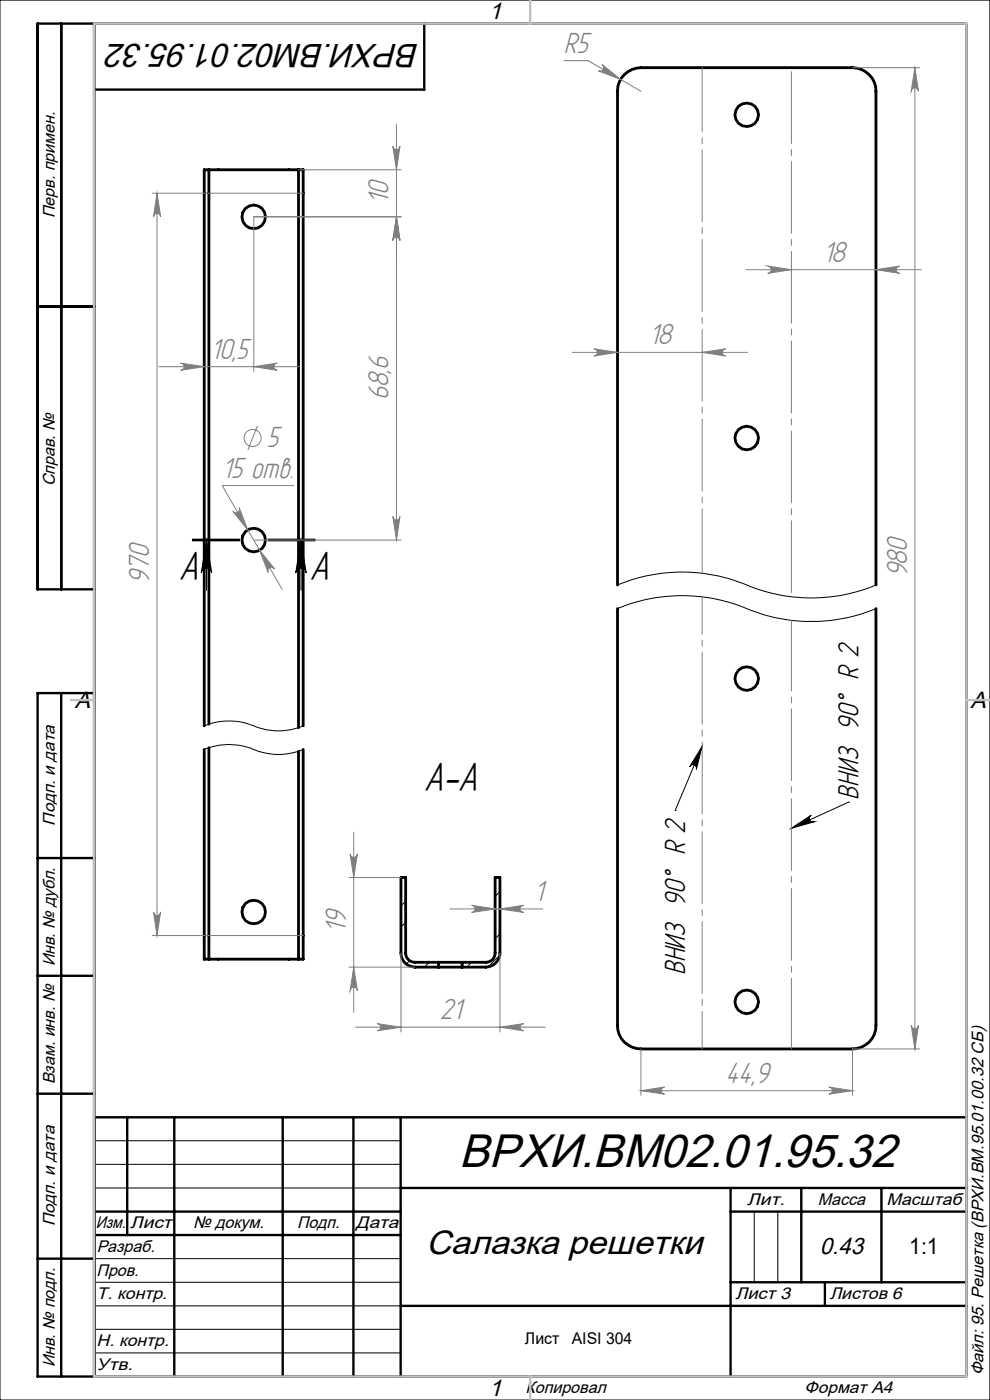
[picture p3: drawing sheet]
<svg xmlns="http://www.w3.org/2000/svg" width="210mm" height="297mm" viewBox="0 0 210 297" stroke-linecap="round" stroke-linejoin="round" font-family="sans-serif">
<g fill="none" stroke="#000" stroke-width=".6">
<path d="M44.3 36v117.6M44.3 36h-1v118M44.3 36h19M63.3 36h1v118M63.3 36v118.4M131 124.1v-104.7a5 5 0 0 1 5-5h44.8a5 5 0 0 1 5 5v104.7M131 129.1v88.4a4.9 4.9 0 0 0 5 5h44.8a4.9 4.9 0 0 0 5-5v-88.4M43.3 159v44.5h1M44.3 158.6v44.9M63.3 159.4v44.1M64.3 159v44.5h-1M44.3 203.5h19"/>
<path d="M93 205.2h5M93 204.1h5M93 204.1h-4.9a1.99 1.99 0 0 1-2.1-1.9v-16h-.9v16a2.98 2.98 0 0 0 3 3h4.9M93 204.1v1.1M98 204.1h5a1.93 1.93 0 0 0 2-1.9v-16h1v16a3 3 0 0 1-3 3h-5M98 204.1v1.1"/>
<circle cx="158.4" cy="24.4" r="2.49"/>
<circle cx="53.8" cy="46" r="2.5"/>
<circle cx="158.4" cy="92.9" r="2.49"/>
<circle cx="53.8" cy="114.6" r="2.5"/>
<circle cx="158.4" cy="143.9" r="2.49"/>
<circle cx="53.8" cy="193.5" r="2.5"/>
<circle cx="158.4" cy="212.5" r="2.49"/>
</g>
<g fill="none" stroke="#000" stroke-width=".21">
<path d="M0 0h210v297h-210zM40.8 114.7h10zM40.8 114.6h10M40.8 114.4h10M43.8 114.6v10.6M43.8 114.6l1.1 7a1.11 1.11 0 0 0-1.1-1.1 1.11 1.11 0 0 0-1.1 1.1zM56.9 114.6h10M56.9 114.4h10M56.9 114.7h10M63.9 114.6v10.6M63.9 114.6l1 7a1.11 1.11 0 0 0-1.1-1.1 1.11 1.11 0 0 0-1.1 1.1zM131 129.1a36 36 0 0 1 29 .6 35.8 35.8 0 0 0 25.8-.6"/>
<path d="M131 124.1a35.9 35.9 0 0 1 29 .6 35.6 35.6 0 0 0 25.8-.6M43.3 159a14.2 14.2 0 0 1 11.5 .4 13.5 13.5 0 0 0 9.5-.4M43.3 154a14.2 14.2 0 0 1 11.5 .4 13.5 13.5 0 0 0 9.5-.4M148.9 158.3l-1.2 4.9a.76 .76 0 0 0-.4-.9 .76 .76 0 0 0-1 .4zM148.9 158.3l-5.7 13.6M143.2 171.9h.1M167.9 175.7l4.2-2.8a.78 .78 0 0 0-.4 1 .78 .78 0 0 0 1 .4zM180 170.2h.1M180 170.2l-12.1 5.5M86 191.2l-.9 1M86 195.7l-.9 1M106 198.1l-1 1"/>
<path d="M106 189.2l-1 .9M86.9 203.8l-.7 .7M91 204.1l-1 1.1M100 204.1l-1 1.1M106 202.7l-2.5 2.4M20 242h65M20 247h65M20 252h65M160 257v15M165 257v15M20 267h65M20 272h65"/>
<path d="M20 277h65M20 282h65M20 287h65"/>
</g>
<g fill="none" stroke="#808080" stroke-width=".21">
<path d="M119.6 12.9h5.1l11.3 6.5M127.7 13.7l4 3.2-4.8-1.9a.78 .78 0 0 0 1-.3 .78 .78 0 0 0-.2-1zM180.8 14.4h14.3M194.1 14.4l.7 5a.78 .78 0 0 0-.7-.8 .78 .78 0 0 0-.8 .8zM194.1 14.4v208.1M63.3 36h21.8M83.3 31a.76 .76 0 0 0 .8 .7 .76 .76 0 0 0 .7-.7l-.7 5zM84.1 26.4v88.2M32.3 41h32M33.3 41l.8 5a.76 .76 0 0 0-.8-.7 .76 .76 0 0 0-.7 .7zM33.3 41v157.5M84.1 46l.7 5a.76 .76 0 0 0-.7-.7 .76 .76 0 0 0-.8 .7z"/>
<path d="M85.1 46h-31.3v32.8M158.3 57.2h37.1M162.8 56.4l5.1 .8-5.1 .8a.78 .78 0 0 0 .8-.8 .78 .78 0 0 0-.8-.8zM185.8 57.2l5-.8a.78 .78 0 0 0-.7 .8 .78 .78 0 0 0 .7 .8zM33.7 77.8h29.7M38.3 77l5 .8-5 .8a.76 .76 0 0 0 .8-.8 .76 .76 0 0 0-.8-.8zM53.8 77.8l5-.8a.76 .76 0 0 0-.7 .8 .76 .76 0 0 0 .7 .8zM121.4 74.8h37.1M126 74l5 .8-5 .7a.76 .76 0 0 0 .7-.7 .76 .76 0 0 0-.7-.8zM148.9 74.8l5-.8a.76 .76 0 0 0-.7 .8 .76 .76 0 0 0 .7 .7zM54.6 90.3l-2 5.2M49.4 108.5a.78 .78 0 0 0 1 .2 .78 .78 0 0 0 .3-1l1.9 4.7z"/>
<path d="M53.8 114.6h31.3M55.1 116.7l3.1 4a.78 .78 0 0 0-1-.2 .78 .78 0 0 0-.3 1zM62.3 103h-15.2l12.8 22.1M83.3 109.6a.76 .76 0 0 0 .8 .7 .76 .76 0 0 0 .7-.7l-.7 5zM75 176.5v38.3M32.3 198.5h32M32.6 193.5a.76 .76 0 0 0 .7 .7 .76 .76 0 0 0 .8-.7l-.8 5zM74 186.2h11M74.3 181.1a.78 .78 0 0 0 .7 .8 .78 .78 0 0 0 .8-.8l-.8 5.1zM95.4 192.8h19.7M100 192l5 .8-5 .8a.76 .76 0 0 0 .8-.8 .76 .76 0 0 0-.8-.8zM106 192.8l5.1-.8a.76 .76 0 0 0-.8 .8 .76 .76 0 0 0 .8 .8z"/>
<path d="M74 205.2h14M75 205.2l.8 4.9a.78 .78 0 0 0-.8-.7 .78 .78 0 0 0-.7 .7zM75.4 217.9h40.2M80 217.2l5.1 .7-5.1 .8a.76 .76 0 0 0 .8-.8 .76 .76 0 0 0-.8-.7zM85.1 202.2v16.7M106 217.9l5.1-.7a.76 .76 0 0 0-.8 .7 .76 .76 0 0 0 .8 .8zM106 202.2v16.7M193.3 217.5a.78 .78 0 0 0 .8 .8 .78 .78 0 0 0 .7-.8l-.7 5zM136 222.5v9.9M136 231.4h44.8M136 231.4l5-.8a.76 .76 0 0 0-.7 .8 .76 .76 0 0 0 .7 .7zM175.8 230.6l5 .8-5 .7a.76 .76 0 0 0 .7-.7 .76 .76 0 0 0-.7-.8z"/>
<path d="M195.1 222.5h-14.3v9.9"/>
<circle cx="53.6" cy="92.9" r="1.8"/>
</g>
<path d="M167.9 131.6v90.9" fill="none" stroke="#808080" stroke-width=".21" stroke-dasharray="15.2 1.3 1.3 1.3" stroke-dashoffset=".3"/>
<path d="M149 126.6v95.9" fill="none" stroke="#808080" stroke-width=".21" stroke-dasharray="15.2 1.3 1.3 1.3" stroke-dashoffset="7.3"/>
<path d="M167.9 14.3v112.3" fill="none" stroke="#808080" stroke-width=".21" stroke-dasharray="15.2 1.3 1.3 1.3" stroke-dashoffset="-.9"/>
<path d="M149 14.3v107.3" fill="none" stroke="#808080" stroke-width=".21" stroke-dasharray="15.2 1.3 1.3 1.3" stroke-dashoffset="1.6"/>
<g fill="none" stroke="#000" stroke-width=".5">
<path d="M13 5v120M20 5v287M90 5v14h-70M8 65h12M20 125h-12v-120h197v287h-197v-145h12M13 147v145M8 182h12M8 207h12M8 232h12M20 237h185M27 237v25M37 237v55"/>
<path d="M60 237v55M75 237v55M85 237v55M20 257h65M85 252h120M155 252v40M155 257h50M170 252v20M187 252v20M8 267h12M20 262h65M85 277h120"/>
<path d="M155 272h50M175 272v5"/>
</g>
<path d="M20 5h185v287h-185zM112.5 0v5M15 148.5h5M205 148.5h5M112.5 292v5" fill="none" stroke="#c0c0c0" stroke-width=".5"/>
<g fill="#000">
<path d="M63.9 114.6l1 7a1.11 1.11 0 0 0-1.1-1.1 1.11 1.11 0 0 0-1.1 1.1zM43.8 114.6l1.1 7a1.11 1.11 0 0 0-1.1-1.1 1.11 1.11 0 0 0-1.1 1.1z"/>
<path d="M167.9 175.7l4.2-2.8a.78 .78 0 0 0-.4 1 .78 .78 0 0 0 1 .4zM148.9 158.3l-1.2 4.9a.76 .76 0 0 0-.4-.9 .76 .76 0 0 0-1 .4z"/>
</g>
<g fill="#808080">
<path d="M175.8 230.6l5 .8-5 .7a.76 .76 0 0 0 .7-.7 .76 .76 0 0 0-.7-.8zM136 231.4l5-.8a.76 .76 0 0 0-.7 .8 .76 .76 0 0 0 .7 .7z"/>
<path d="M38.3 77l5 .8-5 .8a.76 .76 0 0 0 .8-.8 .76 .76 0 0 0-.8-.8zM53.8 77.8l5-.8a.76 .76 0 0 0-.7 .8 .76 .76 0 0 0 .7 .8zM55.1 116.7l1.8 4.8a.78 .78 0 0 1 .3-1.1 .78 .78 0 0 1 1 .3zM49.4 108.5l3.2 3.9-1.9-4.7a.77 .77 0 0 1-.3 1 .77 .77 0 0 1-1-.2zM126 74l5 .8-5 .7a.76 .76 0 0 0 .7-.7 .76 .76 0 0 0-.7-.8zM148.9 74.8l5-.8a.76 .76 0 0 0-.7 .8 .76 .76 0 0 0 .7 .7zM162.8 56.4l5.1 .8-5.1 .8a.78 .78 0 0 0 .8-.8 .78 .78 0 0 0-.8-.8zM185.8 57.2l5-.8a.78 .78 0 0 0-.7 .8 .78 .78 0 0 0 .7 .8zM127.7 13.7a.78 .78 0 0 1 .2 1 .78 .78 0 0 1-1 .3l4.8 1.9z"/>
<path d="M80 217.2l5.1 .7-5.1 .8a.76 .76 0 0 0 .8-.8 .76 .76 0 0 0-.8-.7zM106 217.9l5.1-.7a.76 .76 0 0 0-.8 .7 .76 .76 0 0 0 .8 .8zM100 192l5 .8-5 .8a.76 .76 0 0 0 .8-.8 .76 .76 0 0 0-.8-.8zM106 192.8l5.1-.8a.76 .76 0 0 0-.8 .8 .76 .76 0 0 0 .8 .8z"/>
<path d="M84.1 46l.7 5a.76 .76 0 0 0-.7-.7 .76 .76 0 0 0-.8 .7zM83.3 31a.76 .76 0 0 0 .8 .7 .76 .76 0 0 0 .7-.7l-.7 5zM75 205.2l.8 4.9a.78 .78 0 0 0-.8-.7 .78 .78 0 0 0-.7 .7zM74.3 181.1a.78 .78 0 0 0 .7 .8 .78 .78 0 0 0 .8-.8l-.8 5.1zM193.3 217.5a.78 .78 0 0 0 .8 .8 .78 .78 0 0 0 .7-.8l-.7 5zM194.1 14.4l.7 5a.78 .78 0 0 0-.7-.8 .78 .78 0 0 0-.8 .8z"/>
<path d="M33.3 41l.8 5a.76 .76 0 0 0-.8-.7 .76 .76 0 0 0-.7 .7zM32.6 193.5a.76 .76 0 0 0 .7 .7 .76 .76 0 0 0 .8-.7l-.8 5zM84.1 46l.7 5a.76 .76 0 0 0-.7-.7 .76 .76 0 0 0-.8 .7zM83.3 109.6a.76 .76 0 0 0 .8 .7 .76 .76 0 0 0 .7-.7l-.7 5z"/>
</g>
<text font-size="10" x="97.4" y="247.6">ВРХИ.ВМ02.01.95.32</text>
<g font-size="9.7">
<text x="37.9" y="123.1">A</text>
<text x="65.6" y="123.1">A</text>
<text x="89.8" y="167.9">A-A</text>
</g>
<g font-size="7.1">
<text x="89" y="9.3" transform="rotate(-180 89 9.3)">ВРХИ.ВМ02.01.95.32</text>
<text x="90.4" y="266.1">Салазка решетки</text>
</g>
<g font-size="6.9" fill="#808080">
<text x="119.6" y="11.2">R5</text>
<text x="82.4" y="43.3" transform="rotate(-90 82.4 43.3)">10</text>
<text x="174.6" y="55.5">18</text>
<text x="44.6" y="76.1">10,5</text>
<text x="137.7" y="73.1">18</text>
<text x="82.4" y="84.8" transform="rotate(-90 82.4 84.8)">68,6</text>
<text x="56.6" y="94.9">5</text>
<text x="47.2" y="101.3">15 отв.</text>
<text x="31.7" y="123.8" transform="rotate(-90 31.7 123.8)">970</text>
<text x="192.4" y="122.5" transform="rotate(-90 192.4 122.5)">980</text>
<text x="113.3" y="191.1">1</text>
<text x="73.4" y="197.9" transform="rotate(-90 73.4 197.9)">19</text>
<text x="93.3" y="216.2">21</text>
<text x="153.9" y="229.7">44,9</text>
</g>
<g font-size="6.9">
<text x="182.1" y="169.6" transform="rotate(-90 182.1 169.6)">ВНИЗ 90° R 2</text>
<text x="145.4" y="206.9" transform="rotate(-90 145.4 206.9)">ВНИЗ 90° R 2</text>
</g>
<g font-size="5">
<text x="103.7" y="4.1">1</text>
<text x="15.9" y="150.1">A</text>
<text x="205.9" y="150.1">A</text>
<text x="173.9" y="266">0.43</text>
<text x="103.7" y="296.1">1</text>
</g>
<text font-size="4.8" x="192.9" y="266">1:1</text>
<g font-size="3.6">
<text x="11.6" y="46.3" transform="rotate(-90 11.6 46.3)">Перв. примен.</text>
<text x="11.6" y="103.2" transform="rotate(-90 11.6 103.2)">Справ. №</text>
<text x="11.6" y="175.1" transform="rotate(-90 11.6 175.1)">Подп. и дата</text>
<text x="11.6" y="205" transform="rotate(-90 11.6 205)">Инв. № дубл.</text>
<text x="11.6" y="230" transform="rotate(-90 11.6 230)">Взам. инв. №</text>
<text x="158.5" y="255.6">Лит.</text>
<text x="173.5" y="255.6">Масса</text>
<text x="188.1" y="255.6">Масштаб</text>
<text x="11.6" y="260.1" transform="rotate(-90 11.6 260.1)">Подп. и дата</text>
<text x="20.3" y="260.6">Изм.</text>
<text x="27.6" y="260.6">Лист</text>
<text x="41" y="260.6">№ докум.</text>
<text x="63" y="260.6">Подп.</text>
<text x="75.5" y="260.6">Дата</text>
<text x="20.5" y="265.6">Разраб.</text>
<text x="20.5" y="275.6">Т. контр.</text>
<text x="20.5" y="270.6">Пров.</text>
<text x="156" y="275.6">Лист 3</text>
<text x="176" y="275.6">Листов 6</text>
<text x="20.5" y="285.6">Н. контр.</text>
<text x="11.6" y="290" transform="rotate(-90 11.6 290)">Инв. № подл.</text>
<text x="20.5" y="290.6">Утв.</text>
<text x="208.6" y="291.8" transform="rotate(-90 208.6 291.8)">Файл: 95. Решетка (ВРХИ.ВМ.95.01.00.32 СБ)</text>
<text x="111.5" y="295.6">Копировал</text>
<text x="170.7" y="295.6">Формат А4</text>
</g>
<g font-size="3.4">
<text x="111.4" y="285.2">Лист</text>
<text x="121.3" y="285.2">AISI 304</text>
</g>
</svg>
